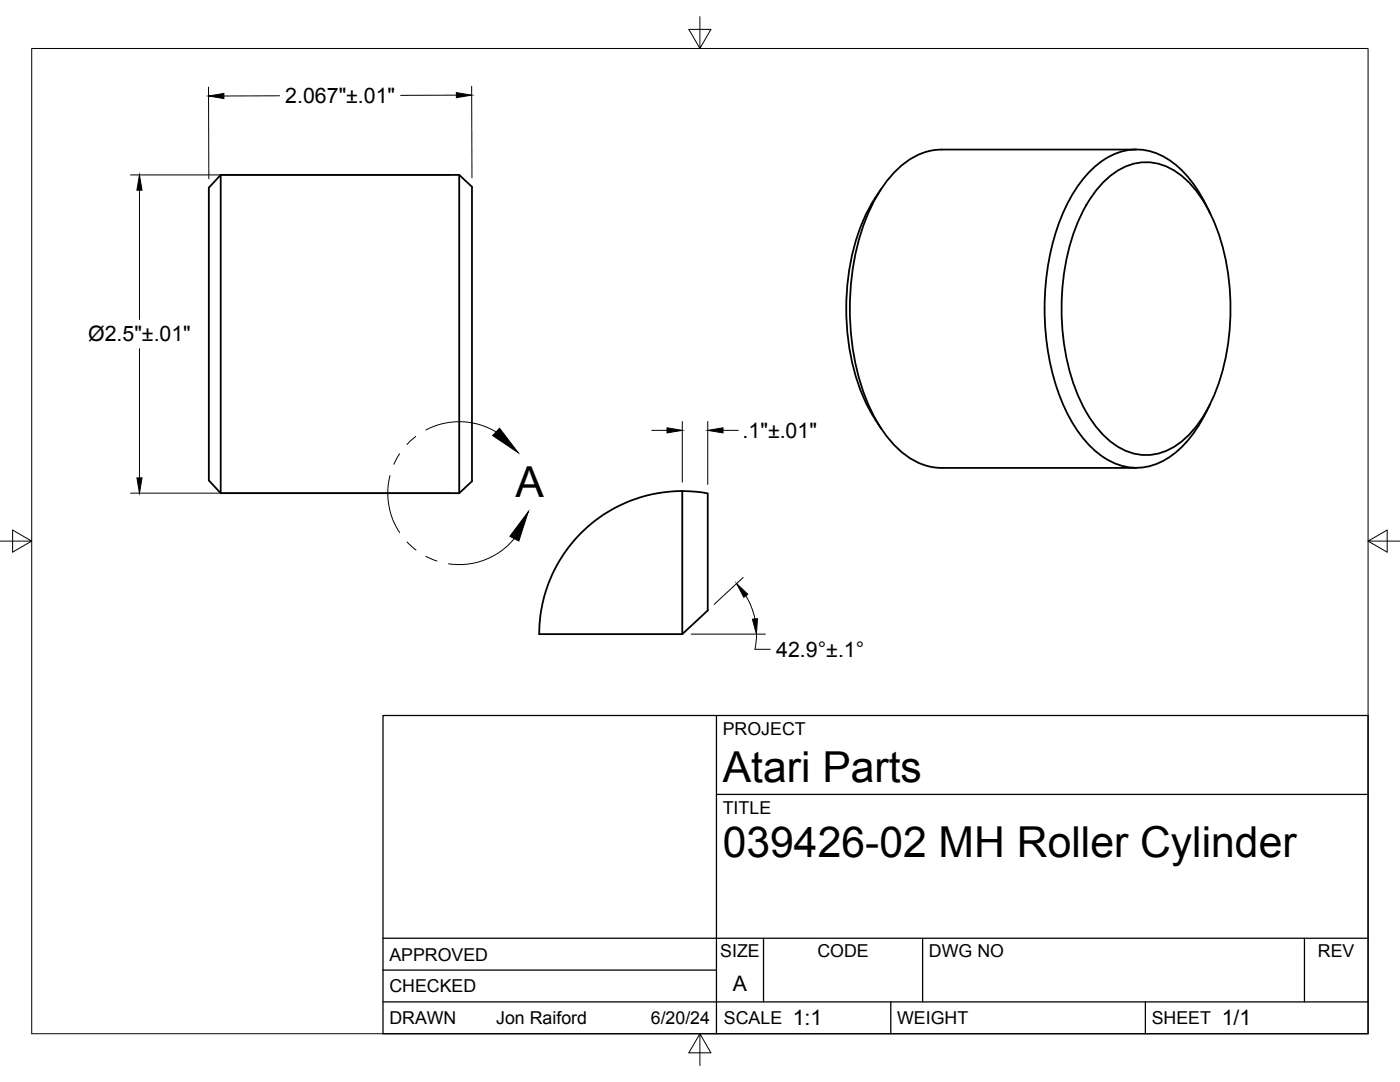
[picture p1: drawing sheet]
<svg xmlns="http://www.w3.org/2000/svg" width="279mm" height="216mm" viewBox="0 0 279 216" stroke-linecap="round" stroke-linejoin="round" font-family="sans-serif">
<!-- layer: Visible -->
<g fill="none" stroke="#000" stroke-width=".36">
<path d="M44 34.9v63.5M91.7 34.9l2.5 2.4v58.7l-2.5 2.4M91.7 34.9v63.5M91.7 34.9h-47.7l-2.3 2.5v58.5l2.3 2.5M175.9 37.7a40.4 40.4 0 0 0-7 23.9 41.5 41.5 0 0 0 5.8 22.1M187.9 29.8h38.9M187.9 29.8a14.1 14.1 0 0 0-10.8 6.2 39.7 39.7 0 0 0-7.3 20.5 48 48 0 0 0 5.2 27.6 17.9 17.9 0 0 0 10 8.9l1.4 .3 1.5 .1M220.2 36.4a11.2 11.2 0 0 1 11.9-3.4 16.5 16.5 0 0 1 8.5 7.9 44.2 44.2 0 0 1 4.7 26 36 36 0 0 1-6.9 18.6 12.5 12.5 0 0 1-10.4 5.3 12.8 12.8 0 0 1-9-5.3 36.8 36.8 0 0 1-7-20.7 43.7 43.7 0 0 1 4.8-23.9l1.1-1.7zM241.5 42.6a24.3 24.3 0 0 0-8.2-10.7 11.4 11.4 0 0 0-14 .7 28.4 28.4 0 0 0-8.8 14.5 51.7 51.7 0 0 0 2 34.3 22.1 22.1 0 0 0 9.2 10.7 11.4 11.4 0 0 0 12.8-1.7 25.6 25.6 0 0 0 7-9.8M44 98.4h47.7M136.2 98v28.5l5-4.7v-23.4a28.5 28.5 0 0 0-33.6 28.1h28.6M174.7 83.8l1.2 1.7"/>
<path d="M187.9 93.4h38.9"/>
</g>
<!-- layer: Border -->
<path d="M6.3 9.7h266.7v196.6h-266.7zM139.7 3.3v6.4l2.2-3.8h-4.4l2.2 3.8M0 108h6.3l-3.8-2.2v4.4l3.8-2.2M273 108l3.8 2.2v-4.4l-3.8 2.2h6.4M139.7 206.3l-2.2 3.8h4.4l-2.2-3.8v6.3" fill="none" stroke="#000" stroke-width=".2"/>
<!-- layer: Titleblock -->
<path d="M76.4 142.8h196.6v63.5h-196.6zM143 158.5h130M143 142.8v63.5M76.4 199.9h196.6M76.4 193.6h66.6M76.4 187.2h196.6M152.4 187.2v12.7M177.8 199.9v6.4M184.1 187.2v12.7M228.6 199.9v6.4M260.3 187.2v12.7" fill="none" stroke="#000" stroke-width=".25"/>
<!-- layer: FD_Dimensions -->
<g fill="none" stroke="#000" stroke-width=".2">
<path d="M41.6 17.4l.1 18.3M55.8 19.1l-11.1 .1M91.1 19h-11.2M94.1 17.2l.1 18.3M26.1 34.9h63.8M27.8 38v25.8M27.8 69.6v25.8M26.1 98.4h63.8M130.1 85.9h3M136.2 84.1v12.1M141.2 84.1v12.6M144.3 85.9h3"/>
<path d="M148.3 115.2l-5.8 5.4M148.9 118.9l1.2 2.5 .6 2.1M137.9 126.5h14.8M151 126.5l-.3 3.1h3"/>
</g>
<path d="M41.6 19.2l3.1-.6v1.1zM91.1 18.5l3 .5-3 .5zM27.8 34.9l.5 3.1h-1zM27.3 95.4h1l-.5 3zM133.1 85.4l3.1 .5-3.1 .5zM141.2 85.9l3.1-.5v1zM147 116.4l2.2 2.2-.8 .6zM150.2 123.5l1-.1-.2 3.1z" fill="#000" stroke="#000" stroke-width=".2"/>
<!-- layer: Detail Boundary -->
<path d="M77.8 94.9a14.2 14.2 0 0 0 2 11.4M79.7 90.6l-1.1 2M83 87.1l-1.8 1.6M85 85.8a14.2 14.2 0 0 1 14 .4M81.2 108.1l1.8 1.6M85 111l2.2 1M102.6 107.5a14.3 14.3 0 0 1-13.1 5" fill="none" stroke="#000" stroke-width=".2"/>
<path d="M99.7 85.4l3.7 4.9-5.1-3.4zM105.4 102.1l-1.9 5.9-1.8-1z" fill="#000" stroke="#000" stroke-width=".2"/>
<g font-size="8.5">
<text x="102.9" y="99.1">A</text>
<text x="144.3" y="156">Atari Parts</text>
<text x="144.3" y="171">039426-02 MH Roller Cylinder</text>
</g>
<g font-size="4.3">
<text x="56.9" y="20.6">2.067&quot;±.01&quot;</text>
<text x="17.6" y="68.1">Ø2.5&quot;±.01&quot;</text>
<text x="148.2" y="87.4">.1&quot;±.01&quot;</text>
<text x="154.9" y="131.1">42.9°±.1°</text>
<text x="146.3" y="197.7">A</text>
<text x="158.2" y="204.6">1:1</text>
<text x="243.8" y="204.6">1/1</text>
</g>
<g font-size="3.5">
<text x="144.3" y="146.6">PROJECT</text>
<text x="144.3" y="162.3">TITLE</text>
<text x="77.7" y="191.7">APPROVED</text>
<text x="143.7" y="191">SIZE</text>
<text x="163.1" y="191">CODE</text>
<text x="185.4" y="191">DWG NO</text>
<text x="263" y="191">REV</text>
<text x="77.7" y="198">CHECKED</text>
<text x="77.7" y="204.4">DRAWN</text>
<text x="99" y="204.4">Jon Raiford</text>
<text x="129.9" y="204.4">6/20/24</text>
<text x="144.5" y="204.4">SCALE</text>
<text x="179" y="204.4">WEIGHT</text>
<text x="229.8" y="204.4">SHEET</text>
</g>
</svg>
